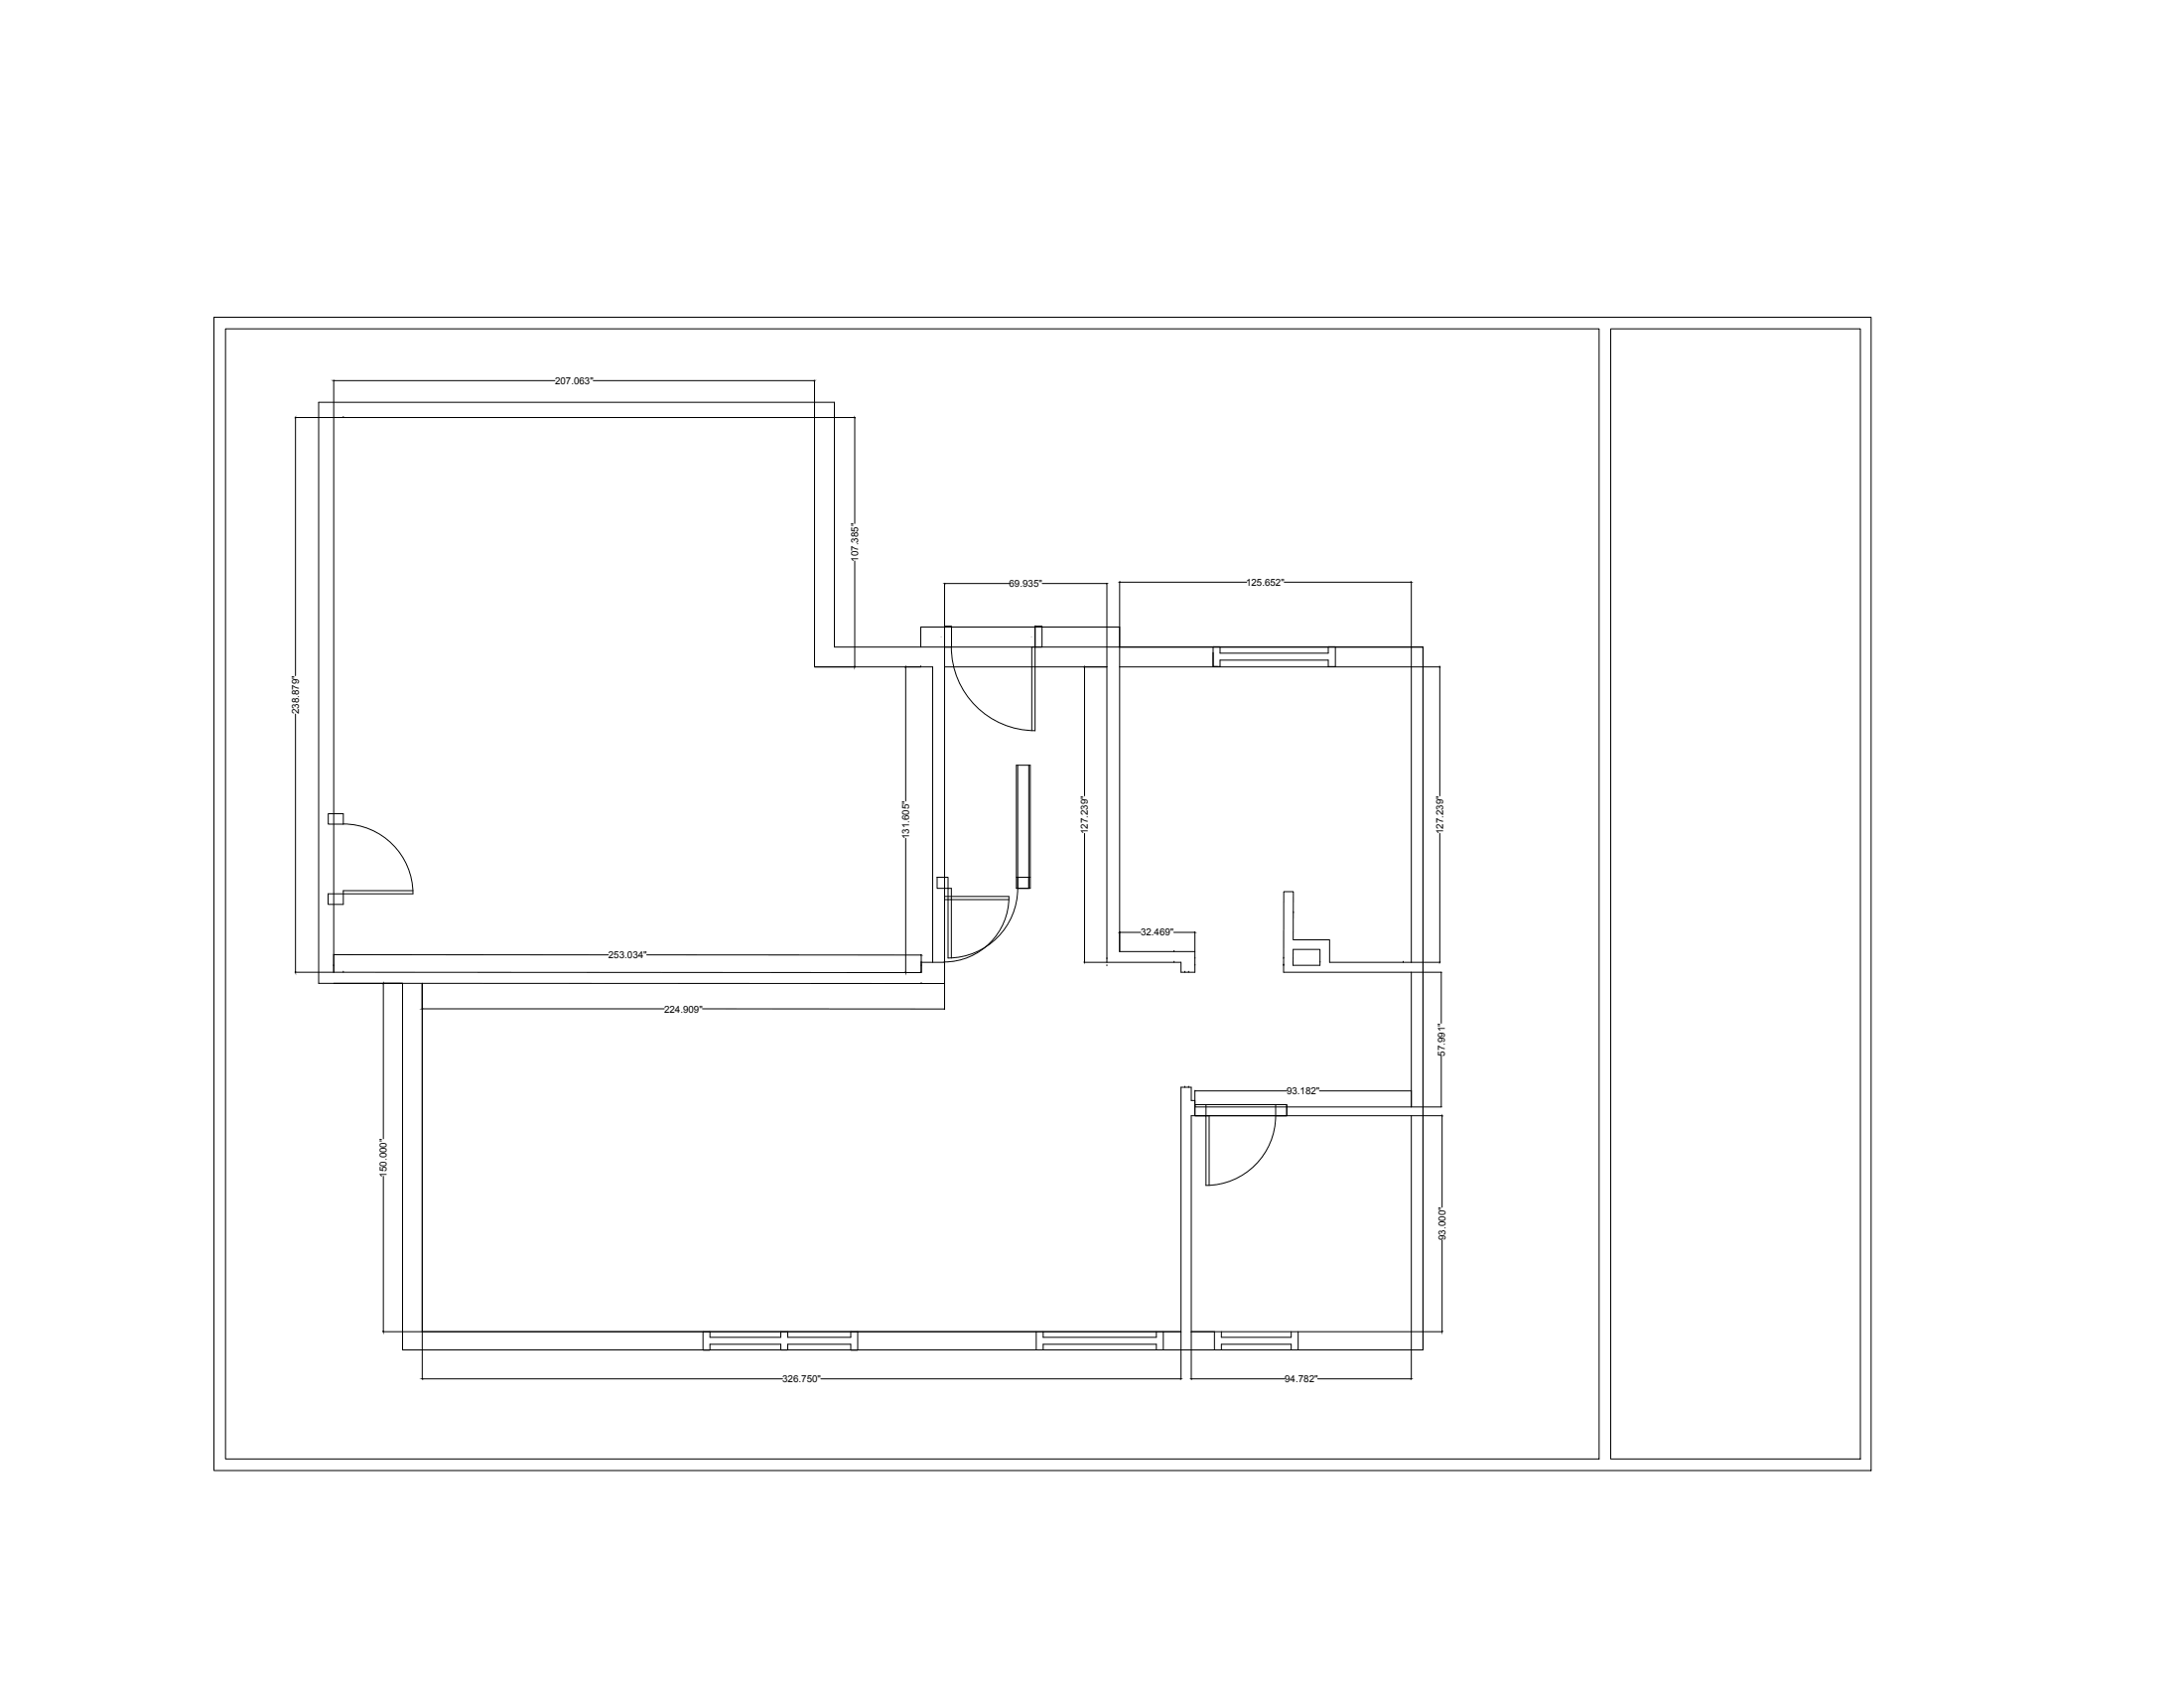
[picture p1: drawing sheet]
<svg xmlns="http://www.w3.org/2000/svg" width="279mm" height="216mm" viewBox="0 0 279 216" stroke-linecap="round" stroke-linejoin="round" font-family="sans-serif">
<!-- layer: 00-A000-page-edge -->
<path d="M27.4 40.6h212v147.5h-212zM28.9 42.1h175.7v144.5h-175.7zM206.1 42.1h31.9v144.5h-31.9z" fill="none" stroke="#000" stroke-width=".13"/>
<!-- layer: A100-1st-floorplan-no-dimensions -->
<g fill="none" stroke="#000" stroke-width=".13">
<path d="M43.9 53.4h.1M117.8 85.3h.1M117.8 82.8h.1M117.8 82.8v-2.6h25.4v2.6M120.8 80.1h.9v2.7h-.9v-2.7v2.7M121.7 82.8a10.7 10.7 0 0 0 10.7 10.7M130 97.9h1.8v15.7h-1.8zM130.2 97.9v15.7M131.6 97.9v15.7M132.4 80.1h.9v2.7h-.9v-2.7v2.7M132.4 82.8v10.7M132.4 82.8h-.4v10.7"/>
<path d="M143.2 82.8h38.9h-75.4v-31.3h-65.9v74.3h10.7v46.9h130.6v-89.9M155.2 83.5v1.8h.6M155.2 82.7h.9v.8h13.8v-.8h.9v2.6h-.9v-.9h-13.8v.9h-.9zM182 85.3h.1M182 82.8v89.9M42 104.1h1.9v1.3h-1.9zM43.9 105.4a8.9 8.9 0 0 1 8.9 8.9M52.8 113.9h-8.9v1.8h-1.9v-1.4h10.8M119.9 112.2h1.4v1.4h-1.4zM120.8 114.2h.1M120.8 114.7h8.3M120.8 115.1h8.3"/>
<path d="M129.1 114.7a8.3 8.3 0 0 1-8.3 8.3M130 112.2h1.8M130.2 112.2h1.4v1.4h-1.4zM130.2 113.6a8.9 8.9 0 0 1-8.9 8.9v-8.9h.4v8.9M165.5 116.7h.1M42.7 123.5h.1M43.9 124.4h.1M54 125.8h66.8v-40.5h20.8v37.8h9.5v1.3h1.8v-2.7h-9.7v-36.4h37.4v37.8h-10.5v-2.9h-4.7l.1-6.2h-1.3v10.4h16.4v17.2h-27.7v-.8h-.5v-1.7h-1.3v31.2M54 125.8v44.5h97.1M117.8 124.4h.1M117.9 123.1h.1M117.9 123.5h.1"/>
<path d="M117.9 125.8h.1M117.9 123.1v1.3h-75.2v-71h61.5v31.9h15.1v37.8M117.9 123.1h2.9M120.8 123.1h.1M120.8 122.6h.1M120.8 123.5h.1M141.6 122.6h.1M141.6 123.5h.1M150.2 123.1h.1M150.2 121.7h.1M151.6 124.4h.1M151.6 139.1h.1"/>
<path d="M152.1 124.4h.1M152.1 139.1h.1M152.9 123.5h.1M152.9 122.6h.1M164.2 123.5h.1M164.2 122.6h.1M165.4 121.4h3.5v2.1h-3.5zM168.9 123.1h.1M179.5 123.1h.1M152.4 142.7h28.2v27.6h-28.2zM152.9 141.3h11.7v1.4h-11.7zM154.7 142.7v8.9"/>
<path d="M163.2 142.7a8.9 8.9 0 0 1-8.9 8.9v-8.9h-1.4v-1.4h1.4v1.4M163.2 141.3h1.4v1.4h-1.4zM89.9 172.7h.9M89.9 170.3v2.4M90.8 170.3v.7h9.1v-.7M90.8 172.7v-.8h9.1v.8M99.9 172.7h.9M100.8 170.3v.7h8v-.7M100.8 172.7v-.8h8v.8M109.7 172.7h-.9h.9M109.7 170.3v2.4M132.6 170.3v2.4"/>
<path d="M133.5 170.3v.7h14.4v-.7M133.5 172.7v-.8h14.4v.8M148.8 170.3v2.4M155.4 170.3v2.4M156.3 170.3v.7h8.9v-.7M156.3 172.7v-.8h8.9v.8M166.1 170.3v2.4"/>
</g>
<!-- layer: A101-1st-floor-dimensions -->
<g fill="none" stroke="#000" stroke-width=".13">
<path d="M37.7 53.4h5M37.8 53.4v33M42.7 48.6v4.8M42.8 48.7h28.2M75.9 48.7h28.3M104.2 48.6v4.8M104.2 53.4h5.2M109.3 53.4v13.6M109.3 71.8v13.4M120.8 74.6v10.7M120.9 74.6h8.2M133.3 74.6h8.3"/>
<path d="M141.6 74.6v10.7M143.2 74.4v10.9M143.3 74.5h16.2M164.3 74.5h16.2M180.6 74.4v10.9M37.8 91.3v33M104.2 85.3h5.2M115.8 85.3h2M115.9 85.3v17.1M138.7 85.3h2.9M138.7 85.3v16.5M180.6 85.3h3.7"/>
<path d="M184.2 85.3v16.5M115.9 107.2v17.1M138.7 106.6v16.4M143.2 119.2v2.5M143.3 119.3h2.6M150.2 119.3h2.6M152.9 119.2v2.5M184.2 106.6v16.4M37.7 124.4h5M42.7 122v2.3M42.8 122.1h35M49 125.8h5"/>
<path d="M49 125.8v19.8M54 125.8v3.3M54.1 129h30.9M82.7 122.1l35.1 .1M89.9 129l30.9 .1M115.8 124.4h2M117.9 122.1v2.3M120.8 125.8v3.3M138.7 123.1h2.9M152.9 139.5v2.1M152.9 139.5h11.7M168.8 139.5h11.7"/>
<path d="M180.6 139.5v2.1h3.8M180.6 124.4h3.8M180.6 123.1h3.7M184.4 124.4v6.5M184.4 135.1v6.4M49 150.5v19.8M180.6 142.7h4M184.5 142.7v11.7M184.5 158.6v11.7M49 170.3h5v6.1M54.1 176.4h46M105 176.4h46"/>
<path d="M151.1 170.3v6.1M152.4 170.3v6.1M152.4 176.4h12M168.6 176.4h11.9M184.6 170.3h-4v6.1"/>
</g>
<path d="M42.7 48.7h.1zM37.8 124.3v.1zM54 129h.1zM115.8 124.3l.1 .1zM54 176.4h.1z" fill="#000" stroke="#000" stroke-width=".13"/>
<g font-size="1.2">
<text x="71" y="49.1">207.063&quot;</text>
<text x="109.8" y="71.9" transform="rotate(-90 109.8 71.9)">107.385&quot;</text>
<text x="129.1" y="75.1">69.935&quot;</text>
<text x="159.4" y="74.9">125.652&quot;</text>
<text x="38.2" y="91.3" transform="rotate(-90 38.2 91.3)">238.879&quot;</text>
<text x="116.3" y="107.4" transform="rotate(-90 116.3 107.4)">131.605&quot;</text>
<text x="139.2" y="106.7" transform="rotate(-90 139.2 106.7)">127.239&quot;</text>
<text x="184.6" y="106.7" transform="rotate(-90 184.6 106.7)">127.239&quot;</text>
<text x="145.9" y="119.7">32.469&quot;</text>
<text x="77.8" y="122.6">253.034&quot;</text>
<text x="85" y="129.5">224.909&quot;</text>
<text x="184.8" y="135.1" transform="rotate(-90 184.8 135.1)">57.991&quot;</text>
<text x="164.6" y="140">93.182&quot;</text>
<text x="49.5" y="150.6" transform="rotate(-90 49.5 150.6)">150.000&quot;</text>
<text x="184.9" y="158.6" transform="rotate(-90 184.9 158.6)">93.000&quot;</text>
<text x="100.1" y="176.8">326.750&quot;</text>
<text x="164.4" y="176.8">94.782&quot;</text>
</g>
</svg>
